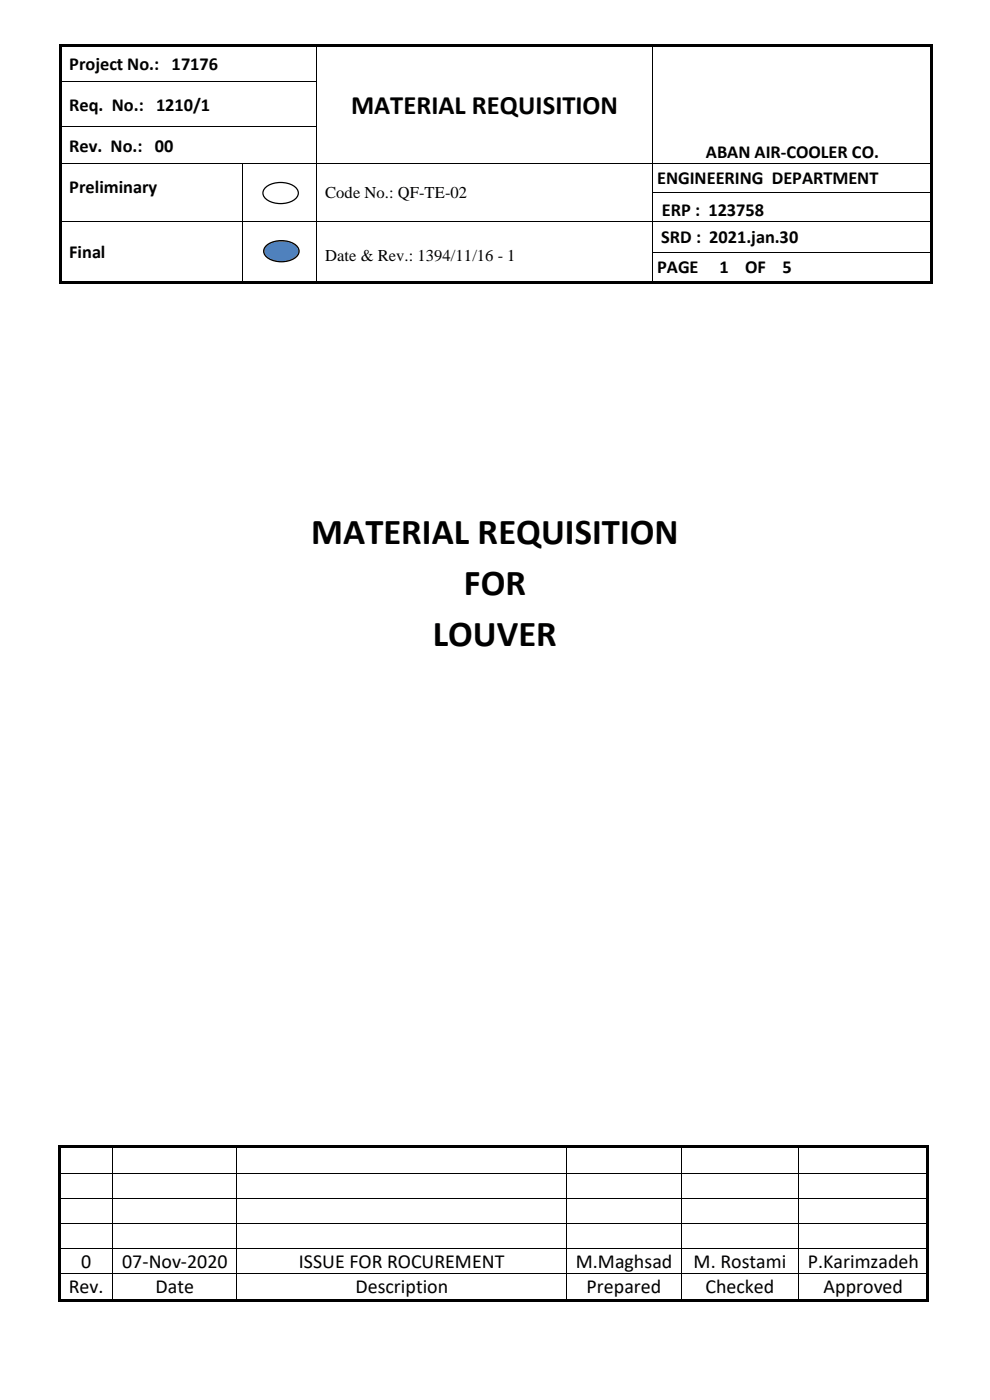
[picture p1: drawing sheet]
<svg xmlns="http://www.w3.org/2000/svg" width="210mm" height="297mm" viewBox="0 0 210 297" stroke-linecap="round" stroke-linejoin="round" font-family="sans-serif">
<g fill="#000">
<path d="M12.5 9.3h.5v.6h-.5zM12.5 9.3h.5v.5h-.5zM13 9.3h54v.5h-54zM67 9.8l.2 .1zM67 9.3h.5v.5h-.5zM67 17.2h.2v.5h-.2zM67.5 9.3h70.9v.5h-70.9zM138.4 9.8l.2 .1zM138.4 9.3h.5v.5h-.5zM138.4 17.2h.2v.5h-.2zM138.9 9.3h58.5v.5h-58.5zM197.4 9.3h.6v.6h-.6z"/>
<path d="M197.4 9.3h.6v.5h-.6zM12.5 34.5h.5v.2h-.5zM51.4 34.5h.1v.2h-.1zM67 26.7h.2v.5h-.2zM67 34.5h.2v.2h-.2zM138.4 26.7h.2v.5h-.2zM138.4 34.5h.2v.2h-.2zM197.4 34.5h.6v.2h-.6zM12.5 40.9h.5v.1h-.5zM12.5 46.8h.5v.2h-.5zM12.5 53.4h.5v.2h-.5zM51.4 40.9h.1v.1h-.1z"/>
<path d="M51.4 46.8h.1v.2h-.1zM51.4 53.4h.1v.2h-.1zM67 40.9h.2v.1h-.2zM67 46.8h.2v.2h-.2zM67 53.4h.2v.2h-.2zM138.4 40.9h.2v.1h-.2zM138.4 46.8h.2v.2h-.2zM138.4 53.4h.2v.2h-.2zM197.4 40.9h.6v.1h-.6zM197.4 46.8h.6v.2h-.6zM197.4 53.4h.6v.2h-.6zM12.5 59.7h.5v.5h-.5z"/>
<path d="M13 59.7h38.3v.5h-38.3zM51.4 59.7h.5v.5h-.5zM51.9 59.7h15.1v.5h-15.1zM67 59.7h.5v.5h-.5zM67.5 59.7h70.9v.5h-70.9zM138.4 59.7h.5v.5h-.5zM138.9 59.7h58.5v.5h-58.5zM197.4 59.7h.6v.5h-.6z"/>
</g>
<g fill="#000">
<path d="M12.5 9.9h.5v7.3h-.5z" fill-rule="evenodd"/>
<path d="M12.5 17.2h.5v.5h-.5z" fill-rule="evenodd"/>
<path d="M197.4 9.9h.6v7.3h-.6z" fill-rule="evenodd"/>
<path d="M197.4 17.2h.6v.5h-.6z" fill-rule="evenodd"/>
<path d="M12.5 17.7h.5v9h-.5z" fill-rule="evenodd"/>
<path d="M12.5 26.7h.5v.5h-.5z" fill-rule="evenodd"/>
<path d="M12.5 27.2h.5v7.3h-.5z" fill-rule="evenodd"/>
<path d="M197.4 17.7h.6v9h-.6z" fill-rule="evenodd"/>
<path d="M197.4 26.7h.6v.5h-.6z" fill-rule="evenodd"/>
<path d="M197.4 27.2h.6v7.3h-.6z" fill-rule="evenodd"/>
<path d="M12.5 34.7h.5v6.2h-.5z" fill-rule="evenodd"/>
<path d="M12.5 41h.5v5.8h-.5z" fill-rule="evenodd"/>
<path d="M12.5 47h.5v6.4h-.5z" fill-rule="evenodd"/>
<path d="M12.5 53.6h.5v6.1h-.5z" fill-rule="evenodd"/>
<path d="M197.4 34.7h.6v6.2h-.6z" fill-rule="evenodd"/>
<path d="M197.4 41h.6v5.8h-.6z" fill-rule="evenodd"/>
<path d="M197.4 47h.6v6.4h-.6z" fill-rule="evenodd"/>
<path d="M197.4 53.6h.6v6.1h-.6z" fill-rule="evenodd"/>
</g>
<g fill="none" stroke="#000" stroke-width=".21">
<path d="M13 17.3h54M67.1 9.9v7.3M67.1 17.7v9M138.5 9.9v7.3M138.5 17.7v9M13 26.8h54M13 34.6h38.3M51.4 34.7v6.2M51.5 34.6h15.5M67.1 27.2v7.3M67.1 34.7v6.2M67.2 34.6h71.2"/>
<path d="M138.5 27.2v7.3M138.5 34.7v6.2M138.6 34.6h58.8M13 46.9h38.3M51.4 41v5.8M51.4 47v6.4M51.4 53.6v6.1M51.5 46.9h15.5M67.1 41v5.8M67.1 47v6.4M67.1 53.6v6.1M67.2 46.9h71.2"/>
<path d="M138.5 41v5.8M138.5 47v6.4M138.5 53.6v6.1M138.6 40.9h58.8M138.6 46.9h58.8M138.6 53.5h58.8"/>
</g>
<path d="M56.3 52.3a5.2 5.2 0 0 1 6.8 0 1.73 1.73 0 0 1-1.1 2.7 5.3 5.3 0 0 1-5.7-.7 1.46 1.46 0 0 1 0-2z" fill-rule="evenodd" fill="#4f81bd"/>
<path d="M56.3 52.3a5.2 5.2 0 0 1 6.8 0 1.73 1.73 0 0 1-1.1 2.7 5.3 5.3 0 0 1-5.7-.7 1.46 1.46 0 0 1 0-2z" fill="none" stroke="#000" stroke-width=".26"/>
<path d="M56.2 40a5.2 5.2 0 0 1 6.7 0 1.73 1.73 0 0 1-1 2.7 5.3 5.3 0 0 1-5.7-.8 1.46 1.46 0 0 1 0-1.9z" fill-rule="evenodd" fill="#fff"/>
<path d="M56.2 40a5.2 5.2 0 0 1 6.7 0 1.73 1.73 0 0 1-1 2.7 5.3 5.3 0 0 1-5.7-.8 1.46 1.46 0 0 1 0-1.9z" fill="none" stroke="#000" stroke-width=".26"/>
<g fill="#000">
<path d="M12.4 243.1h.6v.5h-.6z" fill-rule="evenodd"/>
<path d="M12.4 243.1h.6v.5h-.6z" fill-rule="evenodd"/>
<path d="M12.4 243.6h.6v5.2h-.6z" fill-rule="evenodd"/>
<path d="M12.4 249h.6v5.1h-.6z" fill-rule="evenodd"/>
<path d="M12.4 254.3h.6v5.2h-.6z" fill-rule="evenodd"/>
<path d="M13 243.1h10.8v.5h-10.8z" fill-rule="evenodd"/>
<path d="M23.8 243.1h.5v.5h-.5z" fill-rule="evenodd"/>
<path d="M24.3 243.1h25.9v.5h-25.9z" fill-rule="evenodd"/>
<path d="M50.2 243.1h.5v.5h-.5z" fill-rule="evenodd"/>
<path d="M50.7 243.1h69.4v.5h-69.4z" fill-rule="evenodd"/>
<path d="M120.1 243.1h.5v.5h-.5z" fill-rule="evenodd"/>
<path d="M120.6 243.1h23.8v.5h-23.8z" fill-rule="evenodd"/>
<path d="M144.4 243.1h.5v.5h-.5z" fill-rule="evenodd"/>
<path d="M144.9 243.1h24.5v.5h-24.5z" fill-rule="evenodd"/>
<path d="M169.4 243.1h.5v.5h-.5z" fill-rule="evenodd"/>
<path d="M169.9 243.1h26.7v.5h-26.7z" fill-rule="evenodd"/>
<path d="M196.6 243.1h.5v.5h-.5z" fill-rule="evenodd"/>
<path d="M196.6 243.1h.5v.5h-.5z" fill-rule="evenodd"/>
<path d="M196.6 243.6h.5v5.2h-.5z" fill-rule="evenodd"/>
<path d="M196.6 249h.5v5.1h-.5z" fill-rule="evenodd"/>
<path d="M196.6 254.3h.5v5.2h-.5z" fill-rule="evenodd"/>
<path d="M12.4 259.6h.6v5.2h-.6z" fill-rule="evenodd"/>
<path d="M12.4 265h.6v5.2h-.6z" fill-rule="evenodd"/>
<path d="M12.4 270.3h.6v5.2h-.6z" fill-rule="evenodd"/>
<path d="M12.4 275.5h.6v.6h-.6z" fill-rule="evenodd"/>
<path d="M12.4 275.5h.6v.6h-.6z" fill-rule="evenodd"/>
<path d="M13 275.5h10.8v.6h-10.8z" fill-rule="evenodd"/>
<path d="M23.8 275.5h.5v.6h-.5z" fill-rule="evenodd"/>
<path d="M24.3 275.5h25.9v.6h-25.9z" fill-rule="evenodd"/>
<path d="M50.2 275.5h.5v.6h-.5z" fill-rule="evenodd"/>
<path d="M50.7 275.5h69.4v.6h-69.4z" fill-rule="evenodd"/>
<path d="M120.1 275.5h.5v.6h-.5z" fill-rule="evenodd"/>
<path d="M120.6 275.5h23.8v.6h-23.8z" fill-rule="evenodd"/>
<path d="M144.4 275.5h.5v.6h-.5z" fill-rule="evenodd"/>
<path d="M144.9 275.5h24.5v.6h-24.5z" fill-rule="evenodd"/>
<path d="M169.4 275.5h.5v.6h-.5z" fill-rule="evenodd"/>
<path d="M169.9 275.5h26.7v.6h-26.7z" fill-rule="evenodd"/>
<path d="M196.6 259.6h.5v5.2h-.5z" fill-rule="evenodd"/>
<path d="M196.6 265h.5v5.2h-.5z" fill-rule="evenodd"/>
<path d="M196.6 270.3h.5v5.2h-.5z" fill-rule="evenodd"/>
<path d="M196.6 275.5h.5v.6h-.5z" fill-rule="evenodd"/>
<path d="M196.6 275.5h.5v.6h-.5z" fill-rule="evenodd"/>
</g>
<g fill="#000">
<path d="M12.4 248.8h.6v.2h-.6zM12.4 254.1h.6v.2h-.6zM12.4 259.5h.6v.1h-.6zM23.8 243.6h.2zM23.8 248.8h.2v.2h-.2zM23.8 254.1h.2v.2h-.2zM23.8 259.5h.2v.1h-.2zM50.2 243.6h.1zM50.2 248.8h.1v.2h-.1zM50.2 254.1h.1v.2h-.1zM50.2 259.5h.1v.1h-.1zM120.1 243.6h.2z"/>
<path d="M120.1 248.8h.2v.2h-.2zM120.1 254.1h.2v.2h-.2zM120.1 259.5h.2v.1h-.2zM144.4 243.6h.2zM144.4 248.8h.2v.2h-.2zM144.4 254.1h.2v.2h-.2zM144.4 259.5h.2v.1h-.2zM169.4 243.6h.1zM169.4 248.8h.1v.2h-.1zM169.4 254.1h.1v.2h-.1zM169.4 259.5h.1v.1h-.1zM196.6 248.8h.5v.2h-.5z"/>
<path d="M196.6 254.1h.5v.2h-.5zM196.6 259.5h.5v.1h-.5zM12.4 264.8h.6v.2h-.6zM12.4 270.2h.6v.1h-.6zM23.8 264.8h.2v.2h-.2zM23.8 270.2h.2v.1h-.2zM50.2 264.8h.1v.2h-.1zM50.2 270.2h.1v.1h-.1zM120.1 264.8h.2v.2h-.2zM120.1 270.2h.2v.1h-.2zM144.4 264.8h.2v.2h-.2zM144.4 270.2h.2v.1h-.2z"/>
<path d="M169.4 264.8h.1v.2h-.1zM169.4 270.2h.1v.1h-.1zM196.6 264.8h.5v.2h-.5zM196.6 270.2h.5v.1h-.5z"/>
</g>
<g fill="none" stroke="#000" stroke-width=".21">
<path d="M13 248.9h10.8M13 254.2h10.8M13 259.5h10.8M23.9 243.6v5.2M23.9 249v5.1M23.9 254.3v5.2M23.9 259.6v5.2M24 248.9h26.2M24 254.2h26.2M24 259.5h26.2M50.2 243.6v5.2M50.2 249v5.1"/>
<path d="M50.2 254.3v5.2M50.2 259.6v5.2M50.3 248.9h69.8M50.3 254.2h69.8M50.3 259.5h69.8M120.2 243.6v5.2M120.2 249v5.1M120.2 254.3v5.2M120.2 259.6v5.2M120.3 248.9h24.1M120.3 254.2h24.1M120.3 259.5h24.1"/>
<path d="M144.5 243.6v5.2M144.5 249v5.1M144.5 254.3v5.2M144.5 259.6v5.2M144.6 248.9h24.8M144.6 254.2h24.8M144.6 259.5h24.8M169.5 243.6v5.2M169.5 249v5.1M169.5 254.3v5.2M169.5 259.6v5.2M169.5 248.9h27.1"/>
<path d="M169.5 254.2h27.1M169.5 259.5h27.1M13 264.9h10.8M13 270.3h10.8M23.9 265v5.2M23.9 270.3v5.2M24 264.9h26.2M24 270.3h26.2M50.2 265v5.2M50.2 270.3v5.2M50.3 264.9h69.8M50.3 270.3h69.8"/>
<path d="M120.2 265v5.2M120.2 270.3v5.2M120.3 264.9h24.1M120.3 270.3h24.1M144.5 265v5.2M144.5 270.3v5.2M144.6 264.9h24.8M144.6 270.3h24.8M169.5 265v5.2M169.5 270.3v5.2M169.5 264.9h27.1M169.5 270.3h27.1"/>
</g>
<g font-size="7.7">
<text x="66" y="115.4">MATERIAL REQUISITION</text>
<text x="98.4" y="126.2">FOR</text>
<text x="91.8" y="137.1">LOUVER</text>
</g>
<text font-size="5.6" x="74.5" y="24.2">MATERIAL REQUISITION</text>
<g font-size="4.2">
<text x="17.2" y="269">0</text>
<text x="25.9" y="269">07-Nov-2020</text>
<text x="63.4" y="269">ISSUE FOR ROCUREMENT</text>
<text x="122.1" y="269">M.Maghsad</text>
<text x="147.2" y="269">M. Rostami</text>
<text x="171.4" y="269">P.Karimzadeh</text>
<text x="14.6" y="274.4">Rev.</text>
<text x="33" y="274.4">Date</text>
<text x="75.4" y="274.4">Description</text>
<text x="124.4" y="274.4">Prepared</text>
<text x="149.6" y="274.4">Checked</text>
<text x="174.7" y="274.4">Approved</text>
</g>
<g font-size="3.9">
<text x="14.7" y="14.8">Project No.: 17176</text>
<text x="14.7" y="23.5">Req. No.: 1210/1</text>
<text x="14.7" y="32.2">Rev. No.: 00</text>
<text x="149.7" y="33.5">ABAN AIR-COOLER CO.</text>
<text x="14.7" y="41">Preliminary</text>
<text x="139.4" y="39.1">ENGINEERING DEPARTMENT</text>
<text x="140.4" y="45.8">ERP : 123758</text>
<text x="140.3" y="51.5">SRD : 2021.jan.30</text>
<text x="14.7" y="54.8">Final</text>
<text x="139.4" y="58">PAGE</text>
<text x="152.6" y="58">1</text>
<text x="158.1" y="58">OF</text>
<text x="166" y="58">5</text>
</g>
<g font-size="3.5">
<text x="69" y="42">Code No.: QF-TE-02</text>
<text x="69" y="55.3">Date &amp; Rev.: 1394/11/16 - 1</text>
</g>
</svg>
